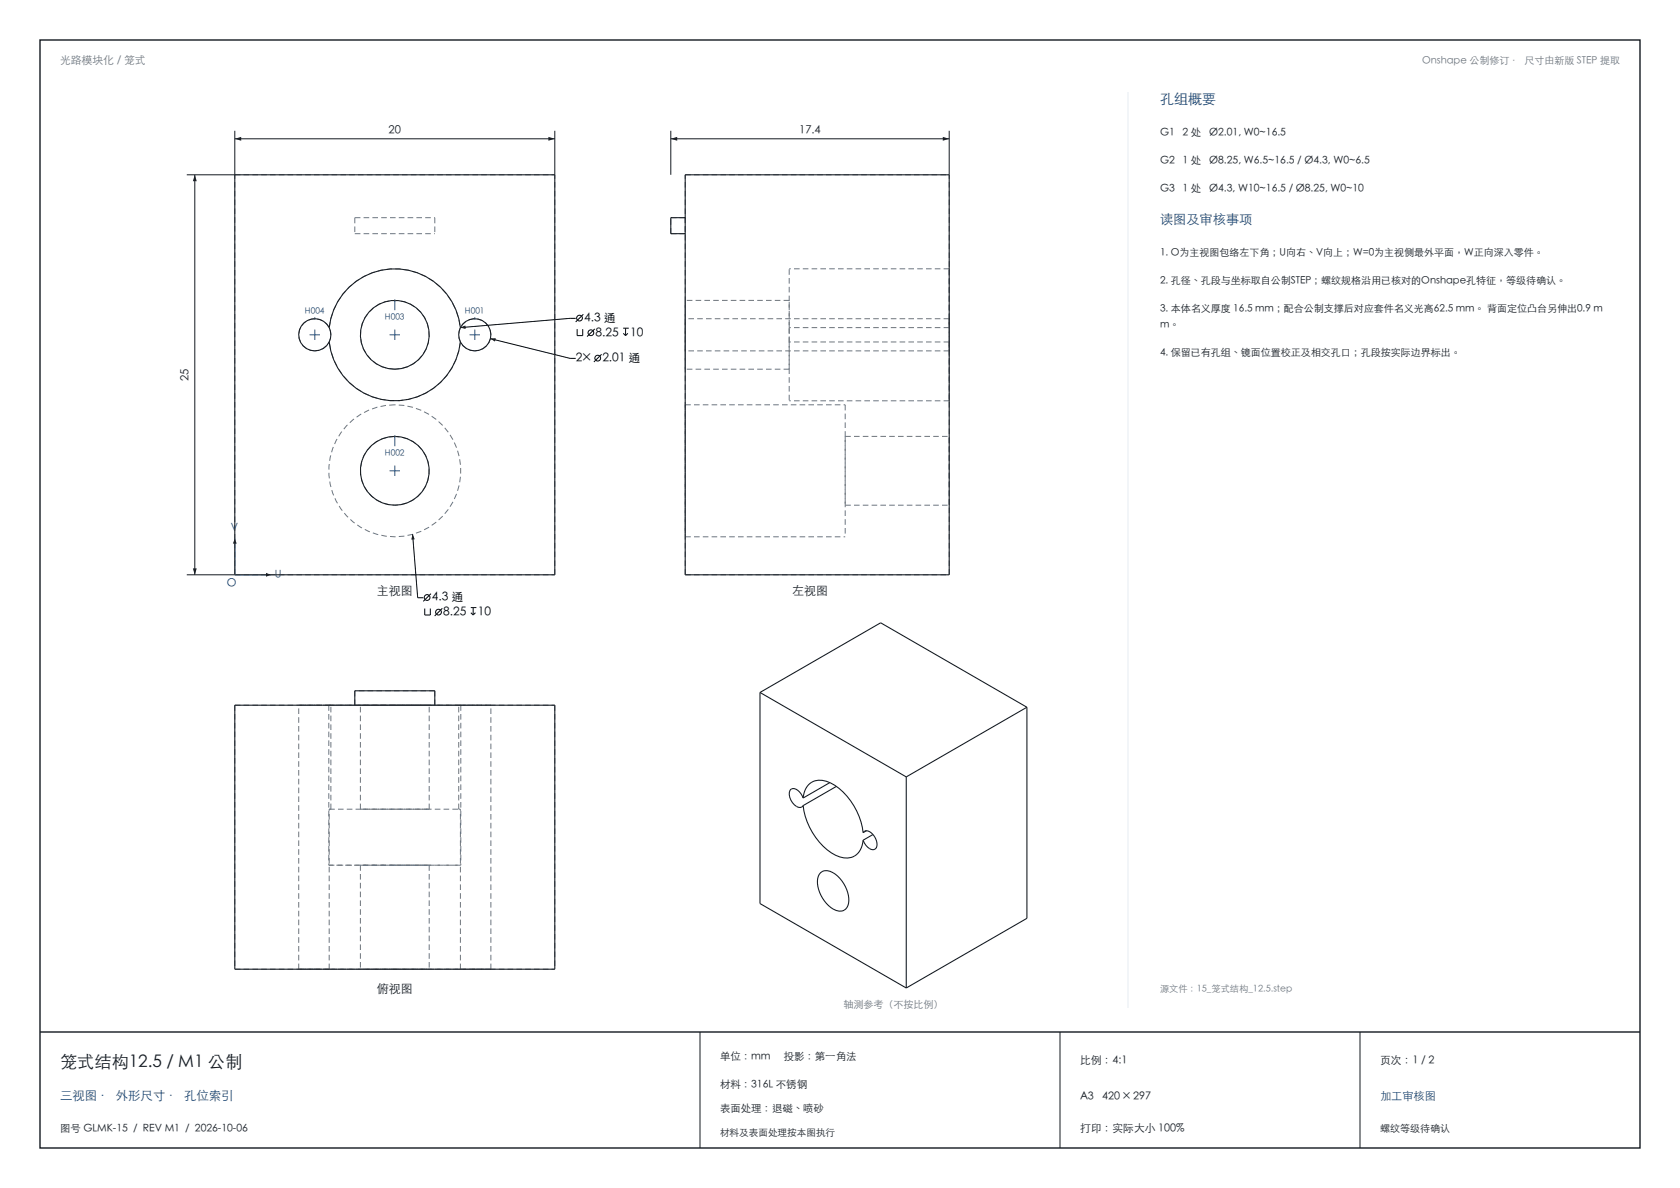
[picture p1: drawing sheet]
<svg xmlns="http://www.w3.org/2000/svg" width="420mm" height="297mm" viewBox="0 0 420 297" stroke-linecap="round" stroke-linejoin="round" font-family="sans-serif">
<path d="M10 10h400v277h-400zM10 258h400" fill="none" stroke="#141a21" stroke-width=".35"/>
<path d="M58.7 32.7v11M58.7 34.7h80M138.7 32.7v11M175 258v29M265 258v29M340 258v29" fill="none" stroke="#141a21" stroke-width=".25"/>
<g fill="none" stroke="#6b7580" stroke-width=".25" stroke-dasharray="1.4 .8" stroke-linecap="butt">
<path d="M58.7 43.7h80M88.7 54.4h20M88.7 54.4v4M88.7 58.4h20M108.7 54.4v4M167.7 54.4h3.6M167.7 58.4h3.6M167.7 58.4v-4M171.3 43.7h66M171.3 54.4v4M197.3 75.1h-26M237.3 79.7v2.2"/>
<path d="M237.3 79.7h-66M237.3 67.2h-40M78.7 87.7a4 4 0 0 1-3.6-5.7 4 4 0 0 1 6.7-.9 4 4 0 0 1-2 6.5l-1.1 .1M82.3 81.9a16.5 16.5 0 0 1 16.4-14.7 16.5 16.5 0 0 1 16.4 14.7M98.7 92.3a8.6 8.6 0 0 1-7.7-12.4 8.6 8.6 0 0 1 14.5-1.4 8.6 8.6 0 0 1-5.2 13.6l-1.6 .2M115.1 85.5a16.5 16.5 0 0 1-16.4 14.7 16.5 16.5 0 0 1-16.4-14.7M118.7 87.7a4 4 0 0 1-3.6-5.7 4 4 0 0 1 6.7-.9 4 4 0 0 1-2 6.5l-1.1 .1M171.3 87.7v-8M171.3 92.3v-17.2M197.3 81.9v3.6M197.3 81.9v-14.7M197.3 92.3h-26"/>
<path d="M197.3 92.3v-17.2M197.3 85.5v14.7M237.3 85.5v2.2M237.3 87.7v-8M237.3 81.9v-14.7M237.3 85.5v14.7M237.3 87.7h-66M237.3 85.5h-40M237.3 81.9h-40M98.7 101.2a16.5 16.5 0 0 0-14.7 24.1 16.5 16.5 0 0 0 28.2 1.9 16.5 16.5 0 0 0-11.3-25.8l-2.2-.2M98.7 109.1a8.6 8.6 0 0 0-7.7 12.4 8.6 8.6 0 0 0 14.5 1.4 8.6 8.6 0 0 0-5.2-13.6l-1.6-.2M171.3 101.2v33"/>
<path d="M171.3 101.2h40M211.3 109.1v17.2M211.3 109.1h26M211.3 101.2v33M237.3 100.2h-40M171.3 134.2h40M211.3 126.3h26M237.3 126.3v-17.2M58.7 143.7h80M58.7 143.7v-100M138.7 143.7v-100M171.3 143.7h66"/>
<path d="M171.3 143.7v-100M237.3 143.7v-100M58.7 176.3v66M58.7 176.3h80M74.7 176.3h8M78.7 176.3h-4M82.2 176.3h33M82.2 176.3v40M82.7 176.3h-4M88.7 176.3h20M88.7 172.7v3.6M90.1 176.3h17.2"/>
<path d="M98.7 176.3h-16.5M98.7 176.3h-8.6M107.3 176.3h-8.6M108.7 172.7v3.6M108.7 172.7h-20M114.7 176.3h8M115.2 176.3h-16.5M115.2 176.3v40M118.7 176.3h-4M122.7 176.3h-4M138.7 176.3v66M82.2 216.3h33"/>
<path d="M82.3 202.3h.4M82.3 202.3h32.8M82.7 202.3v-26M90.1 202.3h17.2M90.1 216.3h17.2M90.1 202.3v-26M90.1 216.3v26M98.7 202.3h-8.6M98.7 216.3h-8.6M98.7 216.3h-16.5M107.3 202.3h-8.6M107.3 216.3h-8.6"/>
<path d="M107.3 202.3v-26M107.3 216.3v26M114.7 202.3v-26M115.1 202.3h-.4M115.2 216.3h-16.5M58.7 242.3h80M74.7 242.3h7.6M74.7 242.3v-66M78.7 242.3h-4M82.3 242.3h-3.6M82.3 242.3h32.8M82.3 242.3v-40"/>
<path d="M98.7 242.3h-8.6M98.7 242.3h8.6M115.1 242.3h7.6M115.1 242.3v-40M118.7 242.3h-3.6M122.7 242.3h-4M122.7 242.3v-66"/>
</g>
<g fill="none" stroke="#141a21" stroke-width=".27">
<path d="M58.7 43.7h80v100h-80zM171.3 43.7h66v100h-66zM171.3 54.4h-3.6v4h3.6M82.3 81.9a4 4 0 0 0-6.1-1.3 4 4 0 0 0 0 6.2 4 4 0 0 0 6.1-1.3M82.3 81.9a16.5 16.5 0 0 1 16.4-14.7 16.5 16.5 0 0 1 16.4 14.7M82.3 85.5a16.5 16.5 0 0 0 16.4 14.7 16.5 16.5 0 0 0 16.4-14.7M82.3 81.9a4 4 0 0 1 0 3.6M115.1 81.9a4 4 0 0 1 6.1-1.3 4 4 0 0 1 0 6.2 4 4 0 0 1-6.1-1.3M115.1 81.9a4 4 0 0 0 0 3.6M58.7 176.3h80v66h-80zM88.7 176.3v-3.6h20v3.6"/>
<circle cx="98.7" cy="83.7" r="8.6"/>
<circle cx="98.7" cy="117.7" r="8.6"/>
</g>
<g fill="#141a21">
<path d="M58.7 34.7l1.6-.5v1z"/>
<path d="M137.1 34.2l1.6 .5-1.6 .5z"/>
</g>
<path d="M46.7 43.7h12M48.7 43.7v100M46.7 143.7h12" fill="none" stroke="#141a21" stroke-width=".25"/>
<g fill="#141a21">
<path d="M48.2 142.1h1l-.5 1.6z"/>
<path d="M48.7 43.7l.5 1.6h-1z"/>
</g>
<path d="M167.7 32.7v11M167.7 34.7h69.6M237.3 32.7v11" fill="none" stroke="#141a21" stroke-width=".25"/>
<g fill="#141a21">
<path d="M167.7 34.7l1.6-.5v1z"/>
<path d="M235.7 34.2l1.6 .5-1.6 .5z"/>
</g>
<path d="M58.7 134.7v9h9" fill="none" stroke="#144578" stroke-width=".25"/>
<g fill="#141a21">
<path d="M66.5 143.2l1.2 .5-1.2 .5z"/>
<path d="M58.7 134.7l.5 1.2h-1z"/>
</g>
<path d="M118.7 79.3v.4M77.4 83.7h2.6M78.7 82.4v2.6M97.4 83.7h2.6M98.7 82.4v2.6M117.4 83.7h2.6M118.7 82.4v2.6M97.4 117.7h2.6M98.7 116.4v2.6" fill="none" stroke="#144578" stroke-width=".25"/>
<circle cx="118.7" cy="79.7" r=".23" fill="#144578"/>
<path d="M98.7 109.1v2.4" fill="none" stroke="#144578" stroke-width=".25"/>
<circle cx="98.7" cy="109.1" r=".23" fill="#144578"/>
<path d="M98.7 75.1v2.4" fill="none" stroke="#144578" stroke-width=".25"/>
<circle cx="98.7" cy="75.1" r=".23" fill="#144578"/>
<path d="M78.7 79.3v.4" fill="none" stroke="#144578" stroke-width=".25"/>
<circle cx="78.7" cy="79.7" r=".23" fill="#144578"/>
<g fill="none" stroke="#141a21" stroke-width=".27">
<path d="M190 173.1l36.6 21.1M190 173.1v52.8l36.6 21.1M190 173.1l30.2-17.4 36.5 21.1M256.7 176.8v52.8l-30.1 17.4M256.7 176.8l-30.1 17.4M200.8 199.5a2.7 2.7 0 0 0-3-2.2 2.03 2.03 0 0 0-.1 2.7 2.38 2.38 0 0 0 2.7 1.8l.4-.4M200.8 199.5a4.4 4.4 0 0 1 2.3-4 4.4 4.4 0 0 1 4.6 .2 16.5 16.5 0 0 1 8.1 12.5M207.5 195.7l-6.7 3.8M209.1 196.6l-8.3 4.8M226.6 194.2v52.8M200.8 201.4a16.6 16.6 0 0 0 8.1 12.4 4.3 4.3 0 0 0 5.9-.9l.5-1 .5-1.8M205.1 218.2a2.44 2.44 0 0 1 3.2 0 8.1 8.1 0 0 1 3.7 8.2 2.29 2.29 0 0 1-3.7 .9 8.1 8.1 0 0 1-3.7-8.2z"/>
<path d="M215.8 208.2a1.42 1.42 0 0 1 2.3 .3 3.2 3.2 0 0 1 .9 3.6 1.4 1.4 0 0 1-2.1-.3l-1.1-1.7M216.6 207.7l-.8 .5M218.2 208.6l-2.4 1.5"/>
</g>
<path d="M282 23v229" fill="none" stroke="#e6edf2" stroke-width=".25"/>
<g fill="none" stroke="#000" stroke-width=".25">
<path d="M143.9 79.6l-28.8 2.3M145.8 78.6l-1.9 1.9M122.6 84.7l19.9 4.9h1.4M144.3 82.3v1.6h1.4v-1.6M148.7 82.2l-1.9 1.9M150.4 88.6l-1.9 1.9M155.8 82h1.4M155.8 83.3l.6 .6M156.4 82v1.9M157 83.3l-.6 .6M103.2 133.6l1.2 15.8h1.4M106.2 152.1v1.7h1.4v-1.7"/>
<path d="M107.7 148.4l-1.9 1.9M110.6 152.1l-1.9 1.9M117.7 151.9h1.4M117.7 153.2l.6 .6M118.3 151.9v1.9M118.9 153.2l-.6 .6"/>
<circle cx="144.9" cy="79.5" r=".72"/>
<circle cx="147.7" cy="83.2" r=".72"/>
<circle cx="149.4" cy="89.5" r=".72"/>
<circle cx="106.8" cy="149.4" r=".72"/>
<circle cx="109.6" cy="153" r=".72"/>
</g>
<path d="M115.1 81.9l1.2-.5 .1 .8zM122.6 84.7l1.3-.1-.2 .8zM103.2 133.6l.5 1.2-.9 .1z" fill="#000"/>
<text font-size="4.3" fill="#141a21" x="15" y="267">笼式结构12.5 / M1 公制</text>
<text font-size="3.5" fill="#144578" x="290" y="26">孔组概要</text>
<text font-size="3.3" fill="#144578" x="290" y="56">读图及审核事项</text>
<text font-size="3.1" fill="#144578" x="15" y="275">三视图 · 外形尺寸 · 孔位索引</text>
<g font-size="3">
<text x="146" y="80.5">4.3 通</text>
<text x="148.9" y="84.1">8.25</text>
<text x="157.5" y="84.1">10</text>
<text x="143.9" y="90.5">2×</text>
<text x="150.6" y="90.5">2.01 通</text>
<text x="107.9" y="150.3">4.3 通</text>
<text x="110.8" y="154">8.25</text>
<text x="119.4" y="154">10</text>
</g>
<g font-size="3" fill="#141a21">
<text x="94.2" y="148.7">主视图</text>
<text x="198" y="148.7">左视图</text>
<text x="94.2" y="248.3">俯视图</text>
</g>
<g font-size="2.8" fill="#141a21">
<text x="97.1" y="33.4">20</text>
<text x="199.8" y="33.4">17.4</text>
<text x="47.3" y="95.3" transform="rotate(-90 47.3 95.3)">25</text>
</g>
<g font-size="2.8" fill="#144578">
<text x="56.7" y="146.7">O</text>
<text x="345" y="275">加工审核图</text>
</g>
<text font-size="2.7" fill="#6b7580" x="15" y="16">光路模块化 / 笼式</text>
<g font-size="2.7" fill="#141a21">
<text x="270" y="266">比例：4:1</text>
<text x="345" y="266">页次：1 / 2</text>
<text x="270" y="275">A3</text>
<text x="275.5" y="275">420 × 297</text>
<text x="270" y="283">打印：实际大小 100%</text>
</g>
<g font-size="2.6" fill="#141a21">
<text x="290" y="34">G1</text>
<text x="295.7" y="34">2 处</text>
<text x="302.3" y="34">Ø2.01, W0~16.5</text>
<text x="290" y="41">G2</text>
<text x="295.7" y="41">1 处</text>
<text x="302.3" y="41">Ø8.25, W6.5~16.5 / Ø4.3, W0~6.5</text>
<text x="290" y="48">G3</text>
<text x="295.7" y="48">1 处</text>
<text x="302.3" y="48">Ø4.3, W10~16.5 / Ø8.25, W0~10</text>
<text x="180" y="265">单位：mm</text>
<text x="195.9" y="265">投影：第一角法</text>
<text x="180" y="272">材料：316L 不锈钢</text>
<text x="180" y="278">表面处理：退磁、喷砂</text>
<text x="15" y="283">图号 GLMK-15 / REV M1 / 2026-10-06</text>
</g>
<g font-size="2.6" fill="#144578">
<text x="57.7" y="132.7">V</text>
<text x="68.7" y="144.5">U</text>
</g>
<g font-size="2.5" fill="#6b7580">
<text x="355.5" y="16">Onshape 公制修订 · 尺寸由新版 STEP 提取</text>
<text x="210.9" y="252">轴测参考（不按比例）</text>
</g>
<g font-size="2.5" fill="#141a21">
<text x="290" y="64">1. O为主视图包络左下角；U向右、V向上；W=0为主视侧最外平面，W正向深入零件。</text>
<text x="290" y="71">2. 孔径、孔段与坐标取自公制STEP；螺纹规格沿用已核对的Onshape孔特征，等级待确认。</text>
<text x="290" y="78">3. 本体名义厚度 16.5 mm；配合公制支撑后对应套件名义光高62.5 mm。 背面定位凸台另伸出0.9 m</text>
<text x="290" y="82">m。</text>
<text x="290" y="89">4. 保留已有孔组、镜面位置校正及相交孔口；孔段按实际边界标出。</text>
<text x="345" y="283">螺纹等级待确认</text>
</g>
<text font-size="2.4" fill="#141a21" x="180" y="284">材料及表面处理按本图执行</text>
<text font-size="2.3" fill="#6b7580" x="290" y="248">源文件：15_笼式结构_12.5.step</text>
<g font-size="2.1" fill="#144578">
<text x="76.2" y="78.5">H004</text>
<text x="96.2" y="80">H003</text>
<text x="116.2" y="78.5">H001</text>
<text x="96.2" y="114">H002</text>
</g>
</svg>
